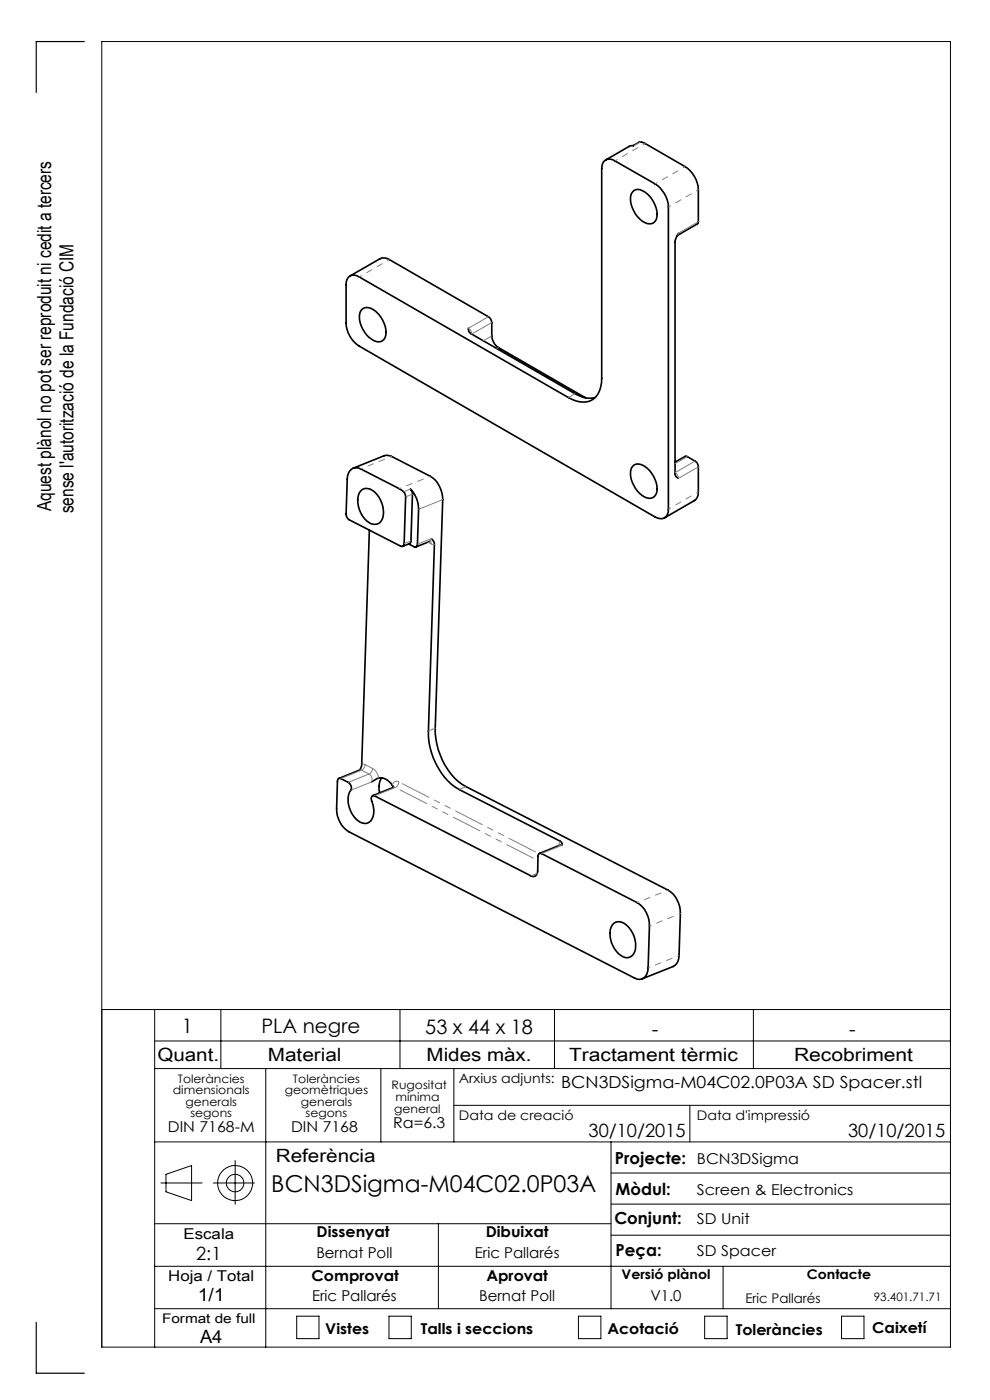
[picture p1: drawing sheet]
<svg xmlns="http://www.w3.org/2000/svg" width="210mm" height="297mm" viewBox="0 0 210 297" stroke-linecap="round" stroke-linejoin="round" font-family="sans-serif">
<g fill="none" stroke="#000" stroke-width=".21">
<path d="M21.6 214.2h180M32.8 214.2v71.6M46.8 214.2v12.5M84.8 214.2v12.5M117.6 214.2v12.5M159.8 214.2v12.5M32.8 220.8h168.8M32.8 226.7h168.8M56.4 226.7v59.1M80.8 226.7v15.5M96.3 226.7v15.5M96.3 234.5h105.3"/>
<path d="M146.3 234.5v7.7M32.8 259.6h96.8M32.8 242.2h168.8M34.1 251h8.8M35.2 249.1l5.4-1.8v7.4l-5.4-1.9zM45.3 251h8.7M49.9 246.2v9.3M93 259.6v18M129.6 242.2v35.4M129.6 255.4h72M129.6 248.8h72M32.8 277.6h168.8"/>
<path d="M32.8 268.6h168.8M62.9 279.2h4.8v4.8h-4.8zM82.5 279.2h4.7v4.8h-4.7zM122.7 279.2h4.8v4.8h-4.8zM129.6 262h72M149.5 279.2h4.7v4.8h-4.7zM153.4 268.6v9M178.5 279.2h4.8v4.8h-4.8zM21.6 285.8h180v-277h-180v277"/>
<circle cx="49.9" cy="251" r="3.7"/>
<circle cx="49.9" cy="251" r="1.86"/>
</g>
<path d="M17.9 8.8h-10.2v10.8M7.7 280.5v10.8h10.2" fill="none" stroke="#000" stroke-width=".25"/>
<g fill="none" stroke="#000" stroke-width=".35">
<path d="M134.3 30.9l1.3-.8 .9 .2 8.8 5a6.2 6.2 0 0 1 2.8 4.9v7.1l-4.5 2.7M134.5 30.9l-1.1 .2-4.9 2.8M73.9 58.8a1.69 1.69 0 0 1 2.3 0l44.4 25.5a4.5 4.5 0 0 0 5.8-.1 5.6 5.6 0 0 0 1.2-3.9v-44.5a1.72 1.72 0 0 1 .9-1.9 1.72 1.72 0 0 1 2 .2l8.5 4.9a6.2 6.2 0 0 1 2.8 4.9v64.1a1.73 1.73 0 0 1-.8 1.9 1.73 1.73 0 0 1-2-.2l-62.8-36.3a6.2 6.2 0 0 1-2.8-4.9v-8.1v-.6zM74.2 58.6l6.4-3.7a2.03 2.03 0 0 1 2 .2l21 12.1a1.6 1.6 0 0 1 .7 1.2v2.9a3.2 3.2 0 0 0 1.4 2.4l18.5 10.7M134.5 40.4a2.38 2.38 0 0 1 2.8 .8 5.7 5.7 0 0 1 1.9 5.4 1.6 1.6 0 0 1-2.4 .6 5.8 5.8 0 0 1-2.9-6.1zM143.9 49.5l-.7 1.8v49.2l.2 .6 .5 .4M76.7 65.8a1.89 1.89 0 0 1 2.6 0 5.8 5.8 0 0 1 2.4 5.8 1.72 1.72 0 0 1-2.9 .4 5.7 5.7 0 0 1-2.4-5.8zM99.3 69.6l.1 .6 .4 .5 22.2 12.8a5.4 5.4 0 0 0 4.2 .8M74.2 99.9a1.7 1.7 0 0 1 2.3-.4l8.2 4.2a2.05 2.05 0 0 1 1.3 1.7l-.3 9.9a.5 .5 0 0 1-.2 .5 .5 .5 0 0 1-.5 .1l-10.9-5.6a1.45 1.45 0 0 1-.7-1.3l.3-7.4v-.6zM74.9 99.3l6.6-2.6a2.02 2.02 0 0 1 1.6 .1l8.2 4.2a5.9 5.9 0 0 1 2.6 5l-1.6 48.5a14.7 14.7 0 0 0 5.7 11.9l43.7 22.4a5.7 5.7 0 0 1 2.6 5l-.3 8.9a2.49 2.49 0 0 1-1.2 2.3l-6.6 2.6M134.2 99a1.89 1.89 0 0 1 2.6 0 5.8 5.8 0 0 1 2.4 5.8 1.76 1.76 0 0 1-2.9 .4 5.8 5.8 0 0 1-2.4-5.8zM143.2 98l2.2-1.2 2 1a1.38 1.38 0 0 1 .7 1.3v5.2a2.02 2.02 0 0 1-.8 1.9l-6.3 3.7"/>
<path d="M76.7 104a2.32 2.32 0 0 1 3.2 .9 5.3 5.3 0 0 1 1 5.6 1.96 1.96 0 0 1-3.1 0 5.4 5.4 0 0 1-1.5-6.1zM78.4 112.5l-1.7 49.8-.4 1.1-4.4 1.7M86.7 115.4l1.1 .6a.5 .5 0 0 0 .6-.1 .5 .5 0 0 0 .1-.5l.3-7.3a5.9 5.9 0 0 0-1.7-4.3l.4 .8-.3 10.3-.2 .4-1.6 .6M91.2 114.8l-3 1.2M91.5 114.3l.6 .8v.4l-1.2 39.6a14.8 14.8 0 0 0 5.7 11.9l22.3 11.5 .3 .4v.4M71.8 165.2l.3-.1 1.8 .9a1.34 1.34 0 0 1 .2 2.1 5.4 5.4 0 0 0 2.8 6.5 1.89 1.89 0 0 0 2.4-2 8.2 8.2 0 0 0-.6-3.2l.1-.4a.38 .38 0 0 1 .6-.2l33.2 17a.98 .98 0 0 0 1.1 0 .98 .98 0 0 0 .4-1.1v-3.1a.53 .53 0 0 1 .8-.5l20.2 10.4a5.7 5.7 0 0 1 2.7 5l-.3 8.8a2.06 2.06 0 0 1-2.4 2.4l-61.1-31.2a5.7 5.7 0 0 1-2.6-5l.2-5.8zM78.8 165.9a2.91 2.91 0 0 1 2.6-.8 3.2 3.2 0 0 1 2 1.9M81 165l-.1 .2a4 4 0 0 0-.4 3M83.4 167l-4.3 1.8M83.5 167h-.1M118.9 179.2l-4.5 1.8M130.2 195.9a2.08 2.08 0 0 1 2.8 .4 5.4 5.4 0 0 1 1.4 6.1 1.74 1.74 0 0 1-2.6 .3 5.5 5.5 0 0 1-2.2-6z"/>
</g>
<path d="M136.9 30.4l-6.4 3.7M139 39l6.3-3.7M82.6 55.1l-6.3 3.6M148.2 40.2l-6.4 3.7M141.8 108l6.4-3.7" fill="none" stroke="#808080" stroke-width=".21" stroke-dasharray="6.3 1.3 1.3 1.3 1.3 1.3" stroke-dashoffset="5.9"/>
<g fill="none" stroke="#808080" stroke-width=".21" stroke-dasharray="6.3 1.3 1.3 1.3 1.3 1.3">
<path d="M135.9 30.1l-1.4 .8M143.9 49.5l4.3-2.5M143.9 49.5l-.2 .4M99.4 69.6l4.2-2.4M99.4 69.6a1.56 1.56 0 0 1 .7 1.3M102.6 72.3l1.7-1M104.3 68.4l-4.2 2.5M105.7 73.7l-.3 .2M120.6 84.3l1.4-.8M145.8 96.9l-2.6 1.5M148.2 99l-4.3 2.5M85.6 104.3l1.5-.6"/>
<path d="M85.7 115.3l1.5-.6M87.5 104.8l-1.4 .6M88.6 115.4l2.9-1.1M91.2 114.8l.3-.5M91.5 115.4l-.8-.4M91.5 115.4l-.3-.6M92.2 115.5l-.7-.1M93.9 106l-5.1 2M143.2 100.3a1.56 1.56 0 0 1 .7 1.2M143.2 100.3l4.3-2.5M90.9 155.1l1.4-.6M73.9 166l4.4-1.8"/>
<path d="M76.7 163.4l-4.4 1.7M76.7 163.4h-.4M76.8 162.1l.6 .1M77.4 162.2l1.6 .8M77.4 162.2a1.4 1.4 0 0 1-.7 1.2M78.3 164.2l-1.6-.8M78.8 165.9l-4.4 1.8M78.8 165.9a1.32 1.32 0 0 0-.5-1.7M79 163a2.8 2.8 0 0 1 1.3 2.1M79 163a1.4 1.4 0 0 1-.7 1.2M83.2 166.5a.9 .9 0 0 1 1.4-.6M83.8 167.1l-4.3 1.7"/>
<path d="M83.8 167.1l-.4-.1M84.6 165.9a1.4 1.4 0 0 1-.8 1.2M98.9 166.9l-1.5 .6M118.6 179.4v-.2M118.6 179.2l.2-.8M118.6 179.2l.1 .1M119.2 179.3l-4.3 1.8M119.2 179.3h-.4M112.6 185.8l1.4-.5"/>
</g>
<path d="M83.1 96.8l-6.6 2.7M84.7 103.7l6.6-2.7M135.2 191.5l6.5-2.7M144.4 193.8l-6.6 2.6M137.5 205.3l6.6-2.6" fill="none" stroke="#808080" stroke-width=".21" stroke-dasharray="6.3 1.3 1.3 1.3 1.3 1.3" stroke-dashoffset="6"/>
<path d="M84.6 165.9l29.7 15.2" fill="none" stroke="#808080" stroke-width=".21" stroke-dasharray="6.3 1.3 1.3 1.3 1.3 1.3" stroke-dashoffset="-.8"/>
<path d="M114.1 182.6l-30.3-15.5" fill="none" stroke="#808080" stroke-width=".21" stroke-dasharray="6.3 1.3 1.3 1.3 1.3 1.3" stroke-dashoffset="-1.1"/>
<text font-size="4.9" x="57.6" y="253">BCN3DSigma-M04C02.0P03A</text>
<g font-size="4.2">
<text x="38.6" y="219">1</text>
<text x="55.5" y="219.2">PLA negre</text>
<text x="90.2" y="219.4">53 x 44 x 18</text>
<text x="138.3" y="219.7">-</text>
<text x="180.1" y="219.7">-</text>
</g>
<g font-size="4.1">
<text x="10.9" y="108.4" transform="rotate(-90 10.9 108.4)">Aquest plànol no pot ser reproduit ni cedit a tercers</text>
<text x="15.6" y="108.9" transform="rotate(-90 15.6 108.9)">sense l'autorització de la Fundació CIM</text>
</g>
<g font-size="3.9">
<text x="33.4" y="225">Quant.</text>
<text x="56.8" y="225">Material</text>
<text x="90.5" y="225">Mides màx.</text>
<text x="120.7" y="225">Tractament tèrmic</text>
<text x="168.4" y="225">Recobriment</text>
<text x="124.8" y="241.3">30/10/2015</text>
<text x="179.9" y="241.3">30/10/2015</text>
<text x="58.5" y="246.5">Referència</text>
<text x="41.6" y="267.2">2:1</text>
<text x="41.9" y="276.1">1/1</text>
<text x="42.4" y="284.9">A4</text>
</g>
<g font-size="3.5">
<text x="119" y="230.7">BCN3DSigma-M04C02.0P03A SD Spacer.stl</text>
<text x="130.5" y="246.8">Projecte:</text>
<text x="130.6" y="253.4">Mòdul:</text>
<text x="130.3" y="259.8">Conjunt:</text>
<text x="130.6" y="266.4">Peça:</text>
</g>
<g font-size="3.2">
<text x="83.4" y="239.3">Ra=6.3</text>
<text x="35.6" y="240.1">DIN 7168-M</text>
<text x="61.7" y="240.1">DIN 7168</text>
<text x="147.8" y="246.8">BCN3DSigma</text>
<text x="147.8" y="253.4">Screen &amp; Electronics</text>
<text x="38.9" y="262.9">Escala</text>
<text x="67.2" y="262.5">Dissenyat</text>
<text x="103" y="262.5">Dibuixat</text>
<text x="147.8" y="259.8">SD Unit</text>
<text x="67.1" y="266.8">Bernat Poll</text>
<text x="100.7" y="266.8">Eric Pallarés</text>
<text x="147.8" y="266.4">SD Spacer</text>
<text x="35.7" y="271.7">Hoja / Total</text>
<text x="66.1" y="271.7">Comprovat</text>
<text x="103.2" y="271.7">Aprovat</text>
<text x="66.2" y="276.1">Eric Pallarés</text>
<text x="101.6" y="276.1">Bernat Poll</text>
<text x="138" y="276.1">V1.0</text>
<text x="69" y="283.1">Vistes</text>
<text x="89.3" y="283.1">Talls i seccions</text>
<text x="128.8" y="283.1">Acotació</text>
<text x="156.1" y="283.2">Toleràncies</text>
<text x="185" y="282.8">Caixetí</text>
</g>
<g font-size="2.8">
<text x="97.3" y="229.6">Arxius adjunts:</text>
<text x="97.3" y="237.7">Data de creació</text>
<text x="147.8" y="237.7">Data d'impressió</text>
<text x="131.8" y="271.4">Versió plànol</text>
<text x="171.2" y="271.4">Contacte</text>
<text x="34.4" y="280.7">Format de full</text>
<text x="158.1" y="276.3">Eric Pallarés</text>
</g>
<g font-size="2.5">
<text x="36.7" y="232.1">dimensionals</text>
<text x="37.7" y="229.6">Toleràncies</text>
<text x="60.4" y="232.1">geomètriques</text>
<text x="62.1" y="229.6">Toleràncies</text>
<text x="83.1" y="231">Rugositat</text>
<text x="83.9" y="233.5">mínima</text>
<text x="39.4" y="234.6">generals</text>
<text x="40.4" y="237.1">segons</text>
<text x="63.8" y="234.6">generals</text>
<text x="64.8" y="237.1">segons</text>
<text x="83.6" y="236.2">general</text>
<text x="185.4" y="276.1">93.401.71.71</text>
</g>
</svg>
